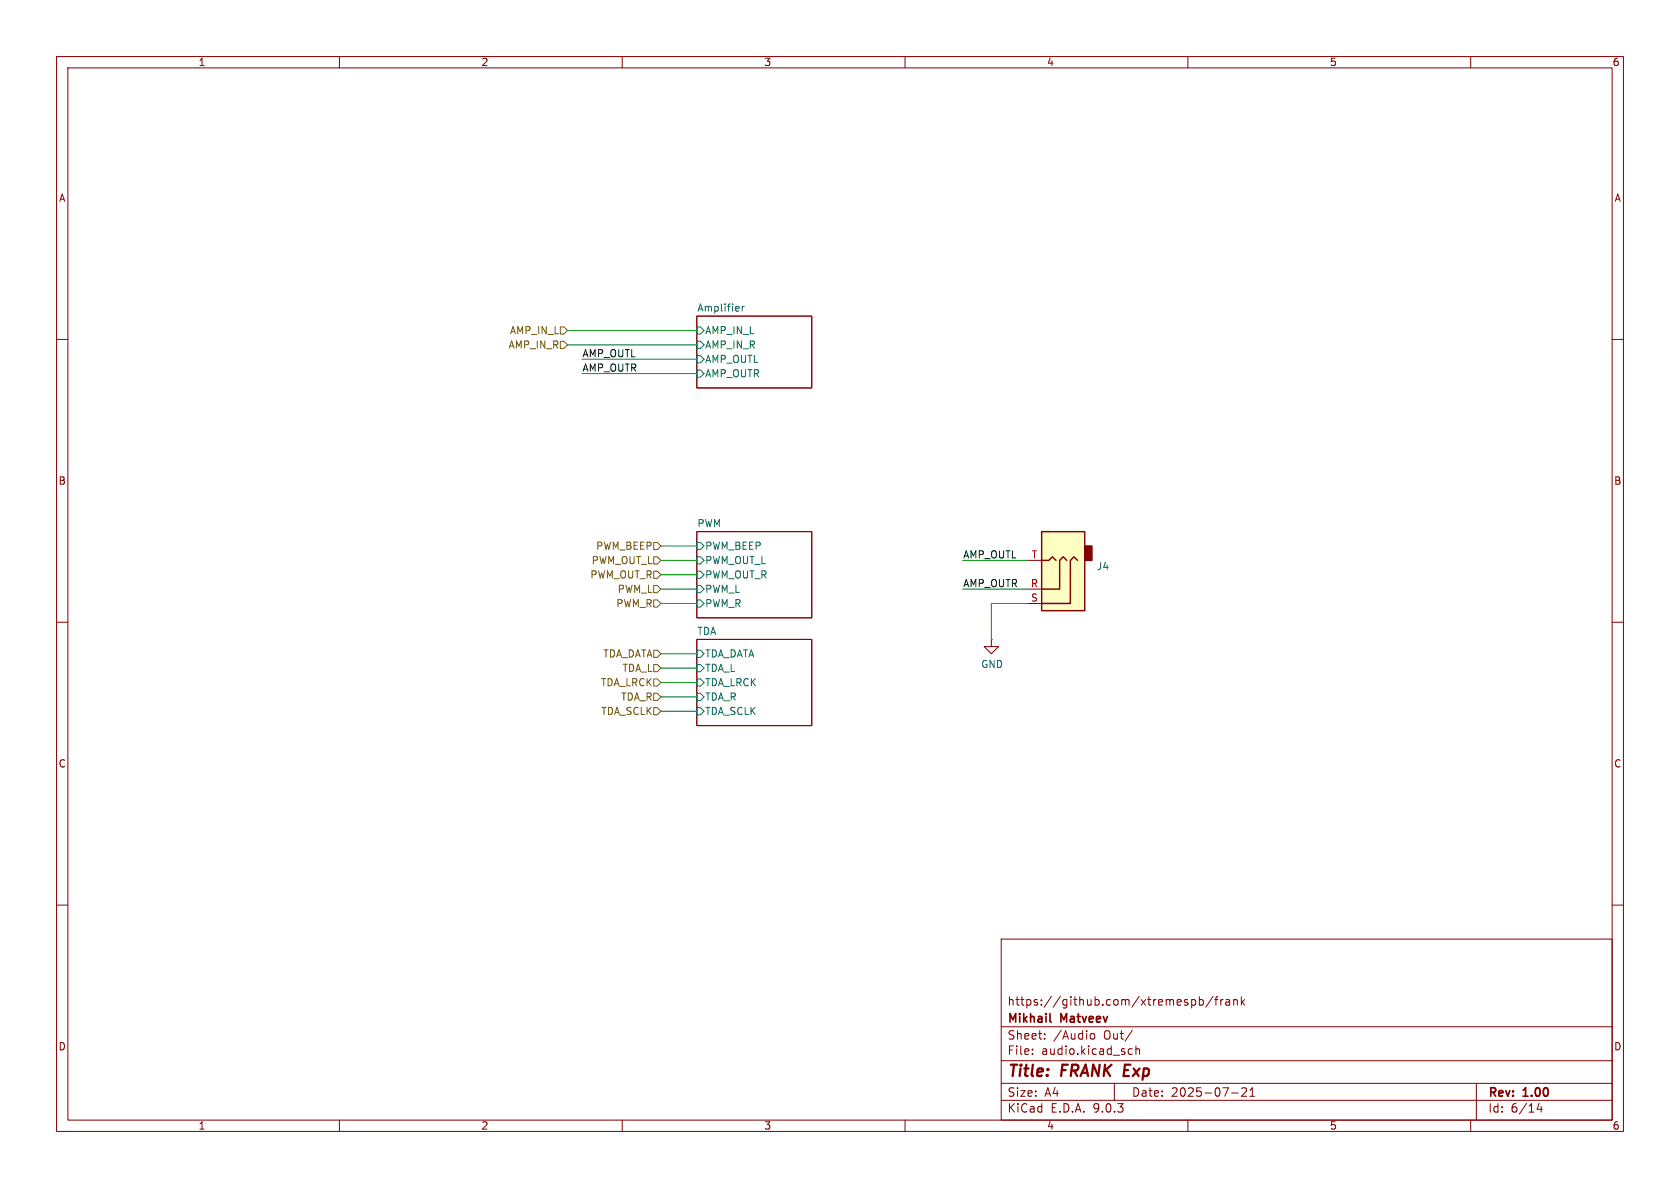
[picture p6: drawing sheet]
(kicad_sch
 (version 20250114)
 (generator "eeschema")
 (generator_version "9.0")
 (paper "A4")
 (title_block
  (title "${NAME} ${MODEL}")
  (date "2025-07-21")
  (rev "${VERSION}")
  (company "Mikhail Matveev")
  (comment 1 "https://github.com/xtremespb/frank"))
 (lib_symbols
  (symbol "FRANK:AudioJack_3.5mm" (exclude_from_sim no) (in_bom yes) (on_board yes)
   (property "Reference" "AJ2" (at -7.1119 -4.0097 0) (effects (font (size 1.27 1.27)) (justify right)))
   (property "Value" "Audio Out" (at 2.54 -11.43 0) (effects (font (size 1.27 1.27)) (justify right) (hide yes)))
   (property "Footprint" "LIBS:Jack_3.5mm" (at 0 0 0) (effects (font (size 1.27 1.27)) (hide yes)))
   (property "Datasheet" "~" (at 0 0 0) (effects (font (size 1.27 1.27)) (hide yes)))
   (property "Description" "" (at 0 0 0) (effects (font (size 1.27 1.27)) (hide yes)))
   (symbol "AudioJack_3.5mm_0_1"
    (rectangle (start -5.08 -5.08) (end -6.35 -7.62) (stroke (width 0.254) (type default)) (fill (type outline)))
    (polyline (pts (xy -1.905 -5.08) (xy -1.27 -5.715) (xy -0.635 -5.08) (xy -0.635 0) (xy 2.54 0)) (stroke (width 0.254) (type default)) (fill (type none)))
    (polyline (pts (xy 0 -5.08) (xy 0.635 -5.715) (xy 1.27 -5.08) (xy 2.54 -5.08)) (stroke (width 0.254) (type default)) (fill (type none)))
    (rectangle (start 2.54 3.81) (end -5.08 -10.16) (stroke (width 0.254) (type default)) (fill (type background)))
    (polyline (pts (xy 2.54 2.54) (xy -2.54 2.54) (xy -2.54 -5.08) (xy -3.175 -5.715) (xy -3.81 -5.08)) (stroke (width 0.254) (type default)) (fill (type none))))
   (symbol "AudioJack_3.5mm_1_1"
    (pin passive line (at 5.08 2.54 180) (length 2.54) (name "~" (effects (font (size 1.27 1.27)))) (number "S" (effects (font (size 1.27 1.27)))))
    (pin passive line (at 5.08 0 180) (length 2.54) (name "~" (effects (font (size 1.27 1.27)))) (number "R" (effects (font (size 1.27 1.27)))))
    (pin passive line (at 5.08 -5.08 180) (length 2.54) (name "~" (effects (font (size 1.27 1.27)))) (number "T" (effects (font (size 1.27 1.27))))))
   (embedded_fonts no))
  (symbol "GND_1"
   (power)
   (pin_numbers (hide yes))
   (pin_names
    (offset 0) (hide yes)) (exclude_from_sim no) (in_bom yes) (on_board yes)
   (property "Reference" "#PWR" (at 0 -6.35 0) (effects (font (size 1.27 1.27)) (hide yes)))
   (property "Value" "GND" (at 0 -3.81 0) (effects (font (size 1.27 1.27))))
   (property "Footprint" "" (at 0 0 0) (effects (font (size 1.27 1.27)) (hide yes)))
   (property "Datasheet" "" (at 0 0 0) (effects (font (size 1.27 1.27)) (hide yes)))
   (property "Description" "Power symbol creates a global label with name \"GND\" , ground" (at 0 0 0) (effects (font (size 1.27 1.27)) (hide yes)))
   (symbol "GND_1_0_1"
    (polyline (pts (xy 0 0) (xy 0 -1.27) (xy 1.27 -1.27) (xy 0 -2.54) (xy -1.27 -1.27) (xy 0 -1.27)) (stroke (width 0) (type default)) (fill (type none))))
   (symbol "GND_1_1_1"
    (pin power_in line (at 0 0 270) (length 0) (name "~" (effects (font (size 1.27 1.27)))) (number "1" (effects (font (size 1.27 1.27))))))
   (embedded_fonts no)))
 (wire
  (pts (xy 170.18 104.14) (xy 181.61 104.14))
  (stroke (width 0) (type default)))
 (wire
  (pts (xy 116.84 123.19) (xy 123.19 123.19))
  (stroke (width 0) (type default)))
 (wire
  (pts (xy 102.87 66.04) (xy 123.19 66.04))
  (stroke (width 0) (type default)))
 (wire
  (pts (xy 102.87 63.5) (xy 123.19 63.5))
  (stroke (width 0) (type default)))
 (wire
  (pts (xy 116.84 96.52) (xy 123.19 96.52))
  (stroke (width 0) (type default)))
 (wire
  (pts (xy 116.84 120.65) (xy 123.19 120.65))
  (stroke (width 0) (type default)))
 (wire
  (pts (xy 116.84 106.68) (xy 123.19 106.68))
  (stroke (width 0) (type default)))
 (wire
  (pts (xy 116.84 118.11) (xy 123.19 118.11))
  (stroke (width 0) (type default)))
 (wire
  (pts (xy 116.84 125.73) (xy 123.19 125.73))
  (stroke (width 0) (type default)))
 (wire
  (pts (xy 170.18 99.06) (xy 181.61 99.06))
  (stroke (width 0) (type default)))
 (wire
  (pts (xy 181.61 106.68) (xy 175.26 106.68))
  (stroke (width 0) (type default)))
 (wire
  (pts (xy 116.84 115.57) (xy 123.19 115.57))
  (stroke (width 0) (type default)))
 (wire
  (pts (xy 116.84 101.6) (xy 123.19 101.6))
  (stroke (width 0) (type default)))
 (wire
  (pts (xy 100.33 60.96) (xy 123.19 60.96))
  (stroke (width 0) (type default)))
 (wire
  (pts (xy 100.33 58.42) (xy 123.19 58.42))
  (stroke (width 0) (type default)))
 (wire
  (pts (xy 175.26 106.68) (xy 175.26 113.03))
  (stroke (width 0) (type default)))
 (wire
  (pts (xy 116.84 104.14) (xy 123.19 104.14))
  (stroke (width 0) (type default)))
 (wire
  (pts (xy 116.84 99.06) (xy 123.19 99.06))
  (stroke (width 0) (type default)))
 (label "AMP_OUTR"
  (at 170.18 104.14 0)
  (effects (font (size 1.27 1.27)) (justify left bottom)))
 (label "AMP_OUTL"
  (at 102.87 63.5 0)
  (effects (font (size 1.27 1.27)) (justify left bottom)))
 (label "AMP_OUTL"
  (at 170.18 99.06 0)
  (effects (font (size 1.27 1.27)) (justify left bottom)))
 (label "AMP_OUTR"
  (at 102.87 66.04 0)
  (effects (font (size 1.27 1.27)) (justify left bottom)))
 (hierarchical_label "PWM_OUT_R"
  (shape input)
  (at 116.84 101.6 180)
  (effects (font (size 1.27 1.27)) (justify right)))
 (hierarchical_label "TDA_SCLK"
  (shape input)
  (at 116.84 125.73 180)
  (effects (font (size 1.27 1.27)) (justify right)))
 (hierarchical_label "TDA_L"
  (shape input)
  (at 116.84 118.11 180)
  (effects (font (size 1.27 1.27)) (justify right)))
 (hierarchical_label "TDA_DATA"
  (shape input)
  (at 116.84 115.57 180)
  (effects (font (size 1.27 1.27)) (justify right)))
 (hierarchical_label "TDA_LRCK"
  (shape input)
  (at 116.84 120.65 180)
  (effects (font (size 1.27 1.27)) (justify right)))
 (hierarchical_label "PWM_OUT_L"
  (shape input)
  (at 116.84 99.06 180)
  (effects (font (size 1.27 1.27)) (justify right)))
 (hierarchical_label "PWM_R"
  (shape input)
  (at 116.84 106.68 180)
  (effects (font (size 1.27 1.27)) (justify right)))
 (hierarchical_label "AMP_IN_R"
  (shape input)
  (at 100.33 60.96 180)
  (effects (font (size 1.27 1.27)) (justify right)))
 (hierarchical_label "AMP_IN_L"
  (shape input)
  (at 100.33 58.42 180)
  (effects (font (size 1.27 1.27)) (justify right)))
 (hierarchical_label "PWM_BEEP"
  (shape input)
  (at 116.84 96.52 180)
  (effects (font (size 1.27 1.27)) (justify right)))
 (hierarchical_label "TDA_R"
  (shape input)
  (at 116.84 123.19 180)
  (effects (font (size 1.27 1.27)) (justify right)))
 (hierarchical_label "PWM_L"
  (shape input)
  (at 116.84 104.14 180)
  (effects (font (size 1.27 1.27)) (justify right)))
 (symbol
  (lib_name "GND_1")
  (lib_id "power:GND")
  (at 175.26 113.03 0)
  (unit 1)
  (exclude_from_sim no)
  (in_bom yes)
  (on_board yes)
  (dnp no)
  (property "Reference" "#PWR026" (at 175.26 119.38 0) (effects (font (size 1.27 1.27)) (hide yes)))
  (property "Value" "GND" (at 175.387 117.4242 0) (effects (font (size 1.27 1.27))))
  (property "Footprint" "" (at 175.26 113.03 0) (effects (font (size 1.27 1.27)) (hide yes)))
  (property "Datasheet" "" (at 175.26 113.03 0) (effects (font (size 1.27 1.27)) (hide yes)))
  (property "Description" "Power symbol creates a global label with name \"GND\" , ground" (at 175.26 113.03 0) (effects (font (size 1.27 1.27)) (hide yes)))
  (pin "1"))
 (symbol
  (lib_id "FRANK:AudioJack_3.5mm")
  (at 186.69 104.14 180)
  (unit 1)
  (exclude_from_sim no)
  (in_bom yes)
  (on_board yes)
  (dnp no)
  (property "Reference" "J4" (at 193.8019 100.1303 0) (effects (font (size 1.27 1.27)) (justify right)))
  (property "Value" "PJ-320D" (at 184.15 92.71 0) (effects (font (size 1.27 1.27)) (justify right) (hide yes)))
  (property "Footprint" "FRANK:Jack (3.5mm, PJ-320D)" (at 186.69 104.14 0) (effects (font (size 1.27 1.27)) (hide yes)))
  (property "Datasheet" "https://www.lcsc.com/datasheet/lcsc_datasheet_1810121716_Korean-Hroparts-Elec-PJ-320D-4A_C95562.pdf" (at 186.69 104.14 0) (effects (font (size 1.27 1.27)) (hide yes)))
  (property "Description" "" (at 186.69 104.14 0) (effects (font (size 1.27 1.27)) (hide yes)))
  (property "AliExpress" "https://www.aliexpress.com/item/4001158231104.html" (at 186.69 104.14 0) (effects (font (size 1.27 1.27)) (hide yes)))
  (property "Attrition Qty" "" (at 186.69 104.14 0) (effects (font (size 1.27 1.27)) (hide yes)))
  (property "Category" "" (at 186.69 104.14 0) (effects (font (size 1.27 1.27)) (hide yes)))
  (property "Class" "" (at 186.69 104.14 0) (effects (font (size 1.27 1.27)) (hide yes)))
  (property "Crystal Type" "" (at 186.69 104.14 0) (effects (font (size 1.27 1.27)) (hide yes)))
  (property "Frequency" "" (at 186.69 104.14 0) (effects (font (size 1.27 1.27)) (hide yes)))
  (property "Frequency Stability" "" (at 186.69 104.14 0) (effects (font (size 1.27 1.27)) (hide yes)))
  (property "Frequency Tolerance" "" (at 186.69 104.14 0) (effects (font (size 1.27 1.27)) (hide yes)))
  (property "Load Capacitance" "" (at 186.69 104.14 0) (effects (font (size 1.27 1.27)) (hide yes)))
  (property "Manufacturer" "" (at 186.69 104.14 0) (effects (font (size 1.27 1.27)) (hide yes)))
  (property "Minimum Qty" "" (at 186.69 104.14 0) (effects (font (size 1.27 1.27)) (hide yes)))
  (property "Normal Temperature Frequency Tolerance" "" (at 186.69 104.14 0) (effects (font (size 1.27 1.27)) (hide yes)))
  (property "Operating Temperature" "" (at 186.69 104.14 0) (effects (font (size 1.27 1.27)) (hide yes)))
  (property "Part" "" (at 186.69 104.14 0) (effects (font (size 1.27 1.27)) (hide yes)))
  (property "Process" "" (at 186.69 104.14 0) (effects (font (size 1.27 1.27)) (hide yes)))
  (property "Stock" "" (at 186.69 104.14 0) (effects (font (size 1.27 1.27)) (hide yes)))
  (property "Type" "" (at 186.69 104.14 0) (effects (font (size 1.27 1.27)) (hide yes)))
  (pin "R")
  (pin "S")
  (pin "T"))
 (sheet
  (at 123.19 113.03)
  (size 20.32 15.24)
  (exclude_from_sim no)
  (in_bom yes)
  (on_board yes)
  (dnp no)
  (fields_autoplaced yes)
  (stroke (width 0.1524) (type solid))
  (fill (color 0 0 0 0.0000))
  (property "Sheetname" "TDA" (at 123.19 112.3184 0) (effects (font (size 1.27 1.27)) (justify left bottom)))
  (property "Sheetfile" "tda.kicad_sch" (at 123.19 128.8546 0) (effects (font (size 1.27 1.27)) (justify left top) (hide yes)))
  (pin "TDA_DATA" input (at 123.19 115.57 180) (effects (font (size 1.27 1.27)) (justify left)))
  (pin "TDA_L" input (at 123.19 118.11 180) (effects (font (size 1.27 1.27)) (justify left)))
  (pin "TDA_LRCK" input (at 123.19 120.65 180) (effects (font (size 1.27 1.27)) (justify left)))
  (pin "TDA_R" input (at 123.19 123.19 180) (effects (font (size 1.27 1.27)) (justify left)))
  (pin "TDA_SCLK" input (at 123.19 125.73 180) (effects (font (size 1.27 1.27)) (justify left))))
 (sheet
  (at 123.19 55.88)
  (size 20.32 12.7)
  (exclude_from_sim no)
  (in_bom yes)
  (on_board yes)
  (dnp no)
  (fields_autoplaced yes)
  (stroke (width 0.1524) (type solid))
  (fill (color 0 0 0 0.0000))
  (property "Sheetname" "Amplifier" (at 123.19 55.1684 0) (effects (font (size 1.27 1.27)) (justify left bottom)))
  (property "Sheetfile" "amp.kicad_sch" (at 123.19 69.1646 0) (effects (font (size 1.27 1.27)) (justify left top) (hide yes)))
  (pin "AMP_IN_L" input (at 123.19 58.42 180) (effects (font (size 1.27 1.27)) (justify left)))
  (pin "AMP_IN_R" input (at 123.19 60.96 180) (effects (font (size 1.27 1.27)) (justify left)))
  (pin "AMP_OUTL" input (at 123.19 63.5 180) (effects (font (size 1.27 1.27)) (justify left)))
  (pin "AMP_OUTR" input (at 123.19 66.04 180) (effects (font (size 1.27 1.27)) (justify left))))
 (sheet
  (at 123.19 93.98)
  (size 20.32 15.24)
  (exclude_from_sim no)
  (in_bom yes)
  (on_board yes)
  (dnp no)
  (fields_autoplaced yes)
  (stroke (width 0.1524) (type solid))
  (fill (color 0 0 0 0.0000))
  (property "Sheetname" "PWM" (at 123.19 93.2684 0) (effects (font (size 1.27 1.27)) (justify left bottom)))
  (property "Sheetfile" "pwm.kicad_sch" (at 123.19 109.8046 0) (effects (font (size 1.27 1.27)) (justify left top) (hide yes)))
  (pin "PWM_L" input (at 123.19 104.14 180) (effects (font (size 1.27 1.27)) (justify left)))
  (pin "PWM_R" input (at 123.19 106.68 180) (effects (font (size 1.27 1.27)) (justify left)))
  (pin "PWM_BEEP" input (at 123.19 96.52 180) (effects (font (size 1.27 1.27)) (justify left)))
  (pin "PWM_OUT_L" input (at 123.19 99.06 180) (effects (font (size 1.27 1.27)) (justify left)))
  (pin "PWM_OUT_R" input (at 123.19 101.6 180) (effects (font (size 1.27 1.27)) (justify left)))))
